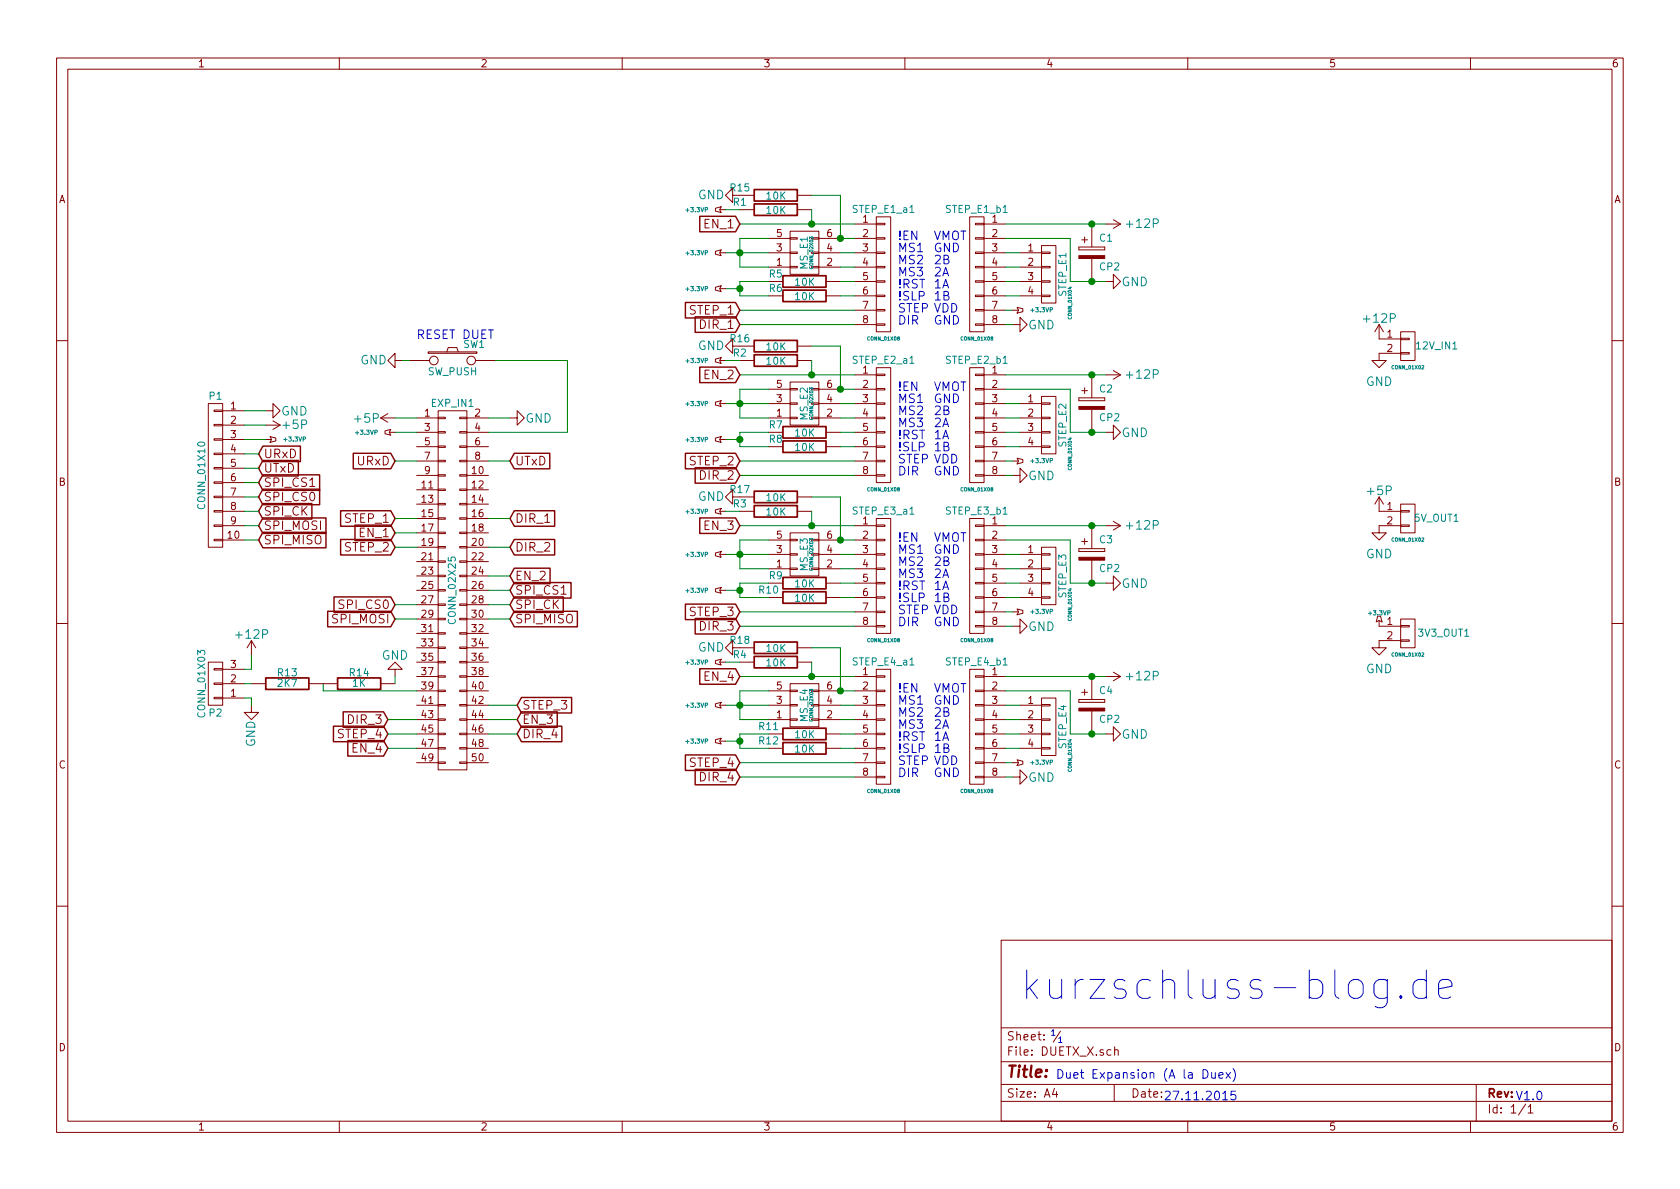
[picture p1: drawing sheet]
EESchema Schematic File Version 2
LIBS:DUETX_X-rescue
LIBS:power
LIBS:device
LIBS:transistors
LIBS:conn
LIBS:linear
LIBS:regul
LIBS:74xx
LIBS:cmos4000
LIBS:adc-dac
LIBS:memory
LIBS:xilinx
LIBS:special
LIBS:microcontrollers
LIBS:dsp
LIBS:microchip
LIBS:analog_switches
LIBS:motorola
LIBS:texas
LIBS:intel
LIBS:audio
LIBS:interface
LIBS:digital-audio
LIBS:philips
LIBS:display
LIBS:cypress
LIBS:siliconi
LIBS:opto
LIBS:atmel
LIBS:contrib
LIBS:valves
LIBS:DUETX_X-cache
EELAYER 25 0
EELAYER END
$Descr A4 11693 8268
encoding utf-8
Sheet 1 1
Title ""
Date ""
Rev ""
Comp ""
Comment1 ""
Comment2 ""
Comment3 ""
Comment4 ""
$EndDescr
$Comp
L CONN_02X25 EXP_IN1
U 1 1
P 3150 4100
F 0 "EXP_IN1" H 3150 5400 50  0000 C CNN
F 1 "CONN_02X25" V 3150 4100 50  0000 C CNN
F 2 "Pin_Headers:Pin_Header_Straight_2x25" H 3150 3350 60  0001 C CNN
F 3 "" H 3150 3350 60  0000 C CNN
	1    3150 4100
	1    0    0    -1  
$EndComp
$Comp
L CONN_01X08 STEP_E1_a1
U 1 1
P 6150 1900
F 0 "STEP_E1_a1" H 6150 2350 50  0000 C CNN
F 1 "CONN_01X08" H 6150 1450 24  0000 C CNN
F 2 "Pin_Headers:Pin_Header_Straight_1x08" H 6150 1900 60  0001 C CNN
F 3 "" H 6150 1900 60  0000 C CNN
	1    6150 1900
	1    0    0    -1  
$EndComp
$Comp
L CONN_01X08 STEP_E1_b1
U 1 1
P 6800 1900
F 0 "STEP_E1_b1" H 6800 2350 50  0000 C CNN
F 1 "CONN_01X08" H 6800 1450 24  0000 C CNN
F 2 "Pin_Headers:Pin_Header_Straight_1x08" H 6800 1900 60  0001 C CNN
F 3 "" H 6800 1900 60  0000 C CNN
	1    6800 1900
	-1   0    0    -1  
$EndComp
Text Notes 6500 2250 0    60   ~ 0
VMOT\nGND\n2B\n2A\n1A\n1B\nVDD\nGND
Text Notes 6250 2250 0    60   ~ 0
!EN\nMS1\nMS2\nMS3\n!RST\n!SLP\nSTEP\nDIR
$Comp
L CONN_02X03 MS_E1
U 1 1
P 5600 1750
F 0 "MS_E1" V 5600 1750 50  0000 C CNN
F 1 "CONN_02X03" V 5650 1750 24  0000 C CNN
F 2 "Pin_Headers:Pin_Header_Straight_2x03" H 5600 550 60  0001 C CNN
F 3 "" H 5600 550 60  0000 C CNN
	1    5600 1750
	1    0    0    1   
$EndComp
$Comp
L CONN_01X04 STEP_E1
U 1 1
P 7300 1900
F 0 "STEP_E1" V 7400 1900 50  0000 C CNN
F 1 "CONN_01X04" V 7450 1700 24  0000 C CNN
F 2 "Pin_Headers:Pin_Header_Straight_1x04" H 7300 1900 60  0001 C CNN
F 3 "" H 7300 1900 60  0000 C CNN
	1    7300 1900
	1    0    0    -1  
$EndComp
Wire Wire Line
	5950 2150 5150 2150
Wire Wire Line
	5950 2250 5150 2250
Wire Wire Line
	5850 1850 5950 1850
Wire Wire Line
	5850 1750 5950 1750
Wire Wire Line
	5850 1650 5950 1650
Wire Wire Line
	5950 1550 5150 1550
$Comp
L CONN_01X02 12V_IN1
U 1 1
P 9800 2400
F 0 "12V_IN1" H 10000 2400 50  0000 C CNN
F 1 "CONN_01X02" H 9800 2250 24  0000 C CNN
F 2 "sirona:mkds_1,5-2" H 9800 2400 60  0001 C CNN
F 3 "" H 9800 2400 60  0000 C CNN
	1    9800 2400
	1    0    0    -1  
$EndComp
$Comp
L CONN_01X02 5V_OUT1
U 1 1
P 9800 3600
F 0 "5V_OUT1" H 10000 3600 50  0000 C CNN
F 1 "CONN_01X02" H 9800 3450 24  0000 C CNN
F 2 "Pin_Headers:Pin_Header_Straight_1x02" H 9800 3600 60  0001 C CNN
F 3 "" H 9800 3600 60  0000 C CNN
	1    9800 3600
	1    0    0    -1  
$EndComp
$Comp
L +12P #PWR01
U 1 1
P 9600 2350
F 0 "#PWR01" H 9600 2200 60  0001 C CNN
F 1 "+12P" H 9600 2490 60  0000 C CNN
F 2 "" H 9600 2350 60  0000 C CNN
F 3 "" H 9600 2350 60  0000 C CNN
	1    9600 2350
	1    0    0    -1  
$EndComp
$Comp
L +5P #PWR02
U 1 1
P 9600 3550
F 0 "#PWR02" H 9600 3400 60  0001 C CNN
F 1 "+5P" H 9600 3690 60  0000 C CNN
F 2 "" H 9600 3550 60  0000 C CNN
F 3 "" H 9600 3550 60  0000 C CNN
	1    9600 3550
	1    0    0    -1  
$EndComp
$Comp
L GND #PWR03
U 1 1
P 9600 3650
F 0 "#PWR03" H 9600 3400 60  0001 C CNN
F 1 "GND" H 9600 3450 60  0000 C CNN
F 2 "" H 9600 3650 60  0000 C CNN
F 3 "" H 9600 3650 60  0000 C CNN
	1    9600 3650
	1    0    0    -1  
$EndComp
$Comp
L GND #PWR04
U 1 1
P 9600 2450
F 0 "#PWR04" H 9600 2200 60  0001 C CNN
F 1 "GND" H 9600 2250 60  0000 C CNN
F 2 "" H 9600 2450 60  0000 C CNN
F 3 "" H 9600 2450 60  0000 C CNN
	1    9600 2450
	1    0    0    -1  
$EndComp
$Comp
L GND #PWR05
U 1 1
P 7050 2250
F 0 "#PWR05" H 7050 2000 60  0001 C CNN
F 1 "GND" V 7050 2050 60  0000 C CNN
F 2 "" H 7050 2250 60  0000 C CNN
F 3 "" H 7050 2250 60  0000 C CNN
	1    7050 2250
	0    -1   -1   0   
$EndComp
$Comp
L GND #PWR06
U 1 1
P 7700 1950
F 0 "#PWR06" H 7700 1700 60  0001 C CNN
F 1 "GND" V 7700 1750 60  0000 C CNN
F 2 "" H 7700 1950 60  0000 C CNN
F 3 "" H 7700 1950 60  0000 C CNN
	1    7700 1950
	0    -1   -1   0   
$EndComp
$Comp
L +12P #PWR07
U 1 1
P 7700 1550
F 0 "#PWR07" H 7700 1400 60  0001 C CNN
F 1 "+12P" V 7700 1800 60  0000 C CNN
F 2 "" H 7700 1550 60  0000 C CNN
F 3 "" H 7700 1550 60  0000 C CNN
	1    7700 1550
	0    1    1    0   
$EndComp
$Comp
L R-RESCUE-DUETX_X R5
U 1 1
P 5600 1950
F 0 "R5" V 5550 1750 50  0000 C CNN
F 1 "10K" V 5607 1951 50  0000 C CNN
F 2 "Resistors_SMD:R_0603_HandSoldering" V 5530 1950 30  0001 C CNN
F 3 "" H 5600 1950 30  0000 C CNN
	1    5600 1950
	0    1    1    0   
$EndComp
$Comp
L R-RESCUE-DUETX_X R6
U 1 1
P 5600 2050
F 0 "R6" V 5550 1850 50  0000 C CNN
F 1 "10K" V 5607 2051 50  0000 C CNN
F 2 "Resistors_SMD:R_0603_HandSoldering" V 5530 2050 30  0001 C CNN
F 3 "" H 5600 2050 30  0000 C CNN
	1    5600 2050
	0    1    1    0   
$EndComp
Wire Wire Line
	5050 2000 5150 2000
Wire Wire Line
	5150 1950 5150 2050
Connection ~ 5150 2000
Wire Wire Line
	7000 1650 7450 1650
Wire Wire Line
	7000 1550 7700 1550
Wire Wire Line
	7000 1750 7100 1750
Wire Wire Line
	7000 1850 7100 1850
Wire Wire Line
	7000 1950 7100 1950
Wire Wire Line
	7000 2050 7100 2050
Wire Wire Line
	7000 2150 7050 2150
Wire Wire Line
	7000 2250 7050 2250
$Comp
L CP2 C1
U 1 1
P 7600 1750
F 0 "C1" H 7650 1850 50  0000 L CNN
F 1 "CP2" H 7650 1650 50  0000 L CNN
F 2 "Capacitors_SMD:c_elec_6.3x5.7" H 7638 1600 30  0001 C CNN
F 3 "" H 7600 1750 60  0000 C CNN
	1    7600 1750
	1    0    0    -1  
$EndComp
Wire Wire Line
	7450 1950 7700 1950
Connection ~ 7600 1550
Wire Wire Line
	7450 1650 7450 1950
Connection ~ 7600 1950
Text GLabel 5150 1550 0    60   Input ~ 0
EN_1
Text GLabel 5150 2150 0    60   Input ~ 0
STEP_1
Text GLabel 5150 2250 0    60   Input ~ 0
DIR_1
$Comp
L CONN_01X08 STEP_E2_a1
U 1 1
P 6150 2950
F 0 "STEP_E2_a1" H 6150 3400 50  0000 C CNN
F 1 "CONN_01X08" H 6150 2500 24  0000 C CNN
F 2 "Pin_Headers:Pin_Header_Straight_1x08" H 6150 2950 60  0001 C CNN
F 3 "" H 6150 2950 60  0000 C CNN
	1    6150 2950
	1    0    0    -1  
$EndComp
$Comp
L CONN_01X08 STEP_E2_b1
U 1 1
P 6800 2950
F 0 "STEP_E2_b1" H 6800 3400 50  0000 C CNN
F 1 "CONN_01X08" H 6800 2500 24  0000 C CNN
F 2 "Pin_Headers:Pin_Header_Straight_1x08" H 6800 2950 60  0001 C CNN
F 3 "" H 6800 2950 60  0000 C CNN
	1    6800 2950
	-1   0    0    -1  
$EndComp
Text Notes 6500 3300 0    60   ~ 0
VMOT\nGND\n2B\n2A\n1A\n1B\nVDD\nGND
Text Notes 6250 3300 0    60   ~ 0
!EN\nMS1\nMS2\nMS3\n!RST\n!SLP\nSTEP\nDIR
$Comp
L CONN_02X03 MS_E2
U 1 1
P 5600 2800
F 0 "MS_E2" V 5600 2800 50  0000 C CNN
F 1 "CONN_02X03" V 5650 2800 24  0000 C CNN
F 2 "Pin_Headers:Pin_Header_Straight_2x03" H 5600 1600 60  0001 C CNN
F 3 "" H 5600 1600 60  0000 C CNN
	1    5600 2800
	1    0    0    1   
$EndComp
$Comp
L CONN_01X04 STEP_E2
U 1 1
P 7300 2950
F 0 "STEP_E2" V 7400 2950 50  0000 C CNN
F 1 "CONN_01X04" V 7450 2750 24  0000 C CNN
F 2 "Pin_Headers:Pin_Header_Straight_1x04" H 7300 2950 60  0001 C CNN
F 3 "" H 7300 2950 60  0000 C CNN
	1    7300 2950
	1    0    0    -1  
$EndComp
Wire Wire Line
	5950 3200 5150 3200
Wire Wire Line
	5950 3300 5150 3300
Wire Wire Line
	5850 2900 5950 2900
Wire Wire Line
	5850 2800 5950 2800
Wire Wire Line
	5850 2700 5950 2700
Wire Wire Line
	5150 2900 5350 2900
Wire Wire Line
	5050 2800 5350 2800
Wire Wire Line
	5350 2700 5150 2700
Wire Wire Line
	5950 2600 5150 2600
$Comp
L GND #PWR08
U 1 1
P 7050 3300
F 0 "#PWR08" H 7050 3050 60  0001 C CNN
F 1 "GND" V 7050 3100 60  0000 C CNN
F 2 "" H 7050 3300 60  0000 C CNN
F 3 "" H 7050 3300 60  0000 C CNN
	1    7050 3300
	0    -1   -1   0   
$EndComp
$Comp
L GND #PWR09
U 1 1
P 7700 3000
F 0 "#PWR09" H 7700 2750 60  0001 C CNN
F 1 "GND" V 7700 2800 60  0000 C CNN
F 2 "" H 7700 3000 60  0000 C CNN
F 3 "" H 7700 3000 60  0000 C CNN
	1    7700 3000
	0    -1   -1   0   
$EndComp
$Comp
L +12P #PWR010
U 1 1
P 7700 2600
F 0 "#PWR010" H 7700 2450 60  0001 C CNN
F 1 "+12P" V 7700 2850 60  0000 C CNN
F 2 "" H 7700 2600 60  0000 C CNN
F 3 "" H 7700 2600 60  0000 C CNN
	1    7700 2600
	0    1    1    0   
$EndComp
$Comp
L R-RESCUE-DUETX_X R7
U 1 1
P 5600 3000
F 0 "R7" V 5550 2800 50  0000 C CNN
F 1 "10K" V 5607 3001 50  0000 C CNN
F 2 "Resistors_SMD:R_0603_HandSoldering" V 5530 3000 30  0001 C CNN
F 3 "" H 5600 3000 30  0000 C CNN
	1    5600 3000
	0    1    1    0   
$EndComp
$Comp
L R-RESCUE-DUETX_X R8
U 1 1
P 5600 3100
F 0 "R8" V 5550 2900 50  0000 C CNN
F 1 "10K" V 5607 3101 50  0000 C CNN
F 2 "Resistors_SMD:R_0603_HandSoldering" V 5530 3100 30  0001 C CNN
F 3 "" H 5600 3100 30  0000 C CNN
	1    5600 3100
	0    1    1    0   
$EndComp
Wire Wire Line
	5150 2700 5150 2900
Connection ~ 5150 2800
Wire Wire Line
	5050 3050 5150 3050
Wire Wire Line
	5150 3000 5150 3100
Connection ~ 5150 3050
Wire Wire Line
	7000 2700 7450 2700
Wire Wire Line
	7000 2600 7700 2600
Wire Wire Line
	7000 2800 7100 2800
Wire Wire Line
	7000 2900 7100 2900
Wire Wire Line
	7000 3000 7100 3000
Wire Wire Line
	7000 3100 7100 3100
Wire Wire Line
	7000 3200 7050 3200
Wire Wire Line
	7000 3300 7050 3300
$Comp
L CP2 C2
U 1 1
P 7600 2800
F 0 "C2" H 7650 2900 50  0000 L CNN
F 1 "CP2" H 7650 2700 50  0000 L CNN
F 2 "Capacitors_SMD:c_elec_6.3x5.7" H 7638 2650 30  0001 C CNN
F 3 "" H 7600 2800 60  0000 C CNN
	1    7600 2800
	1    0    0    -1  
$EndComp
Wire Wire Line
	7450 3000 7700 3000
Connection ~ 7600 2600
Wire Wire Line
	7450 2700 7450 3000
Connection ~ 7600 3000
Text GLabel 5150 2600 0    60   Input ~ 0
EN_2
Text GLabel 5150 3200 0    60   Input ~ 0
STEP_2
Text GLabel 5150 3300 0    60   Input ~ 0
DIR_2
$Comp
L CONN_01X08 STEP_E3_a1
U 1 1
P 6150 4000
F 0 "STEP_E3_a1" H 6150 4450 50  0000 C CNN
F 1 "CONN_01X08" H 6150 3550 24  0000 C CNN
F 2 "Pin_Headers:Pin_Header_Straight_1x08" H 6150 4000 60  0001 C CNN
F 3 "" H 6150 4000 60  0000 C CNN
	1    6150 4000
	1    0    0    -1  
$EndComp
$Comp
L CONN_01X08 STEP_E3_b1
U 1 1
P 6800 4000
F 0 "STEP_E3_b1" H 6800 4450 50  0000 C CNN
F 1 "CONN_01X08" H 6800 3550 24  0000 C CNN
F 2 "Pin_Headers:Pin_Header_Straight_1x08" H 6800 4000 60  0001 C CNN
F 3 "" H 6800 4000 60  0000 C CNN
	1    6800 4000
	-1   0    0    -1  
$EndComp
Text Notes 6500 4350 0    60   ~ 0
VMOT\nGND\n2B\n2A\n1A\n1B\nVDD\nGND
Text Notes 6250 4350 0    60   ~ 0
!EN\nMS1\nMS2\nMS3\n!RST\n!SLP\nSTEP\nDIR
$Comp
L CONN_02X03 MS_E3
U 1 1
P 5600 3850
F 0 "MS_E3" V 5600 3850 50  0000 C CNN
F 1 "CONN_02X03" V 5650 3850 24  0000 C CNN
F 2 "Pin_Headers:Pin_Header_Straight_2x03" H 5600 2650 60  0001 C CNN
F 3 "" H 5600 2650 60  0000 C CNN
	1    5600 3850
	1    0    0    1   
$EndComp
$Comp
L CONN_01X04 STEP_E3
U 1 1
P 7300 4000
F 0 "STEP_E3" V 7400 4000 50  0000 C CNN
F 1 "CONN_01X04" V 7450 3800 24  0000 C CNN
F 2 "Pin_Headers:Pin_Header_Straight_1x04" H 7300 4000 60  0001 C CNN
F 3 "" H 7300 4000 60  0000 C CNN
	1    7300 4000
	1    0    0    -1  
$EndComp
Wire Wire Line
	5950 4250 5150 4250
Wire Wire Line
	5950 4350 5150 4350
Wire Wire Line
	5850 3950 5950 3950
Wire Wire Line
	5850 3850 5950 3850
Wire Wire Line
	5850 3750 5950 3750
Wire Wire Line
	5150 3950 5350 3950
Wire Wire Line
	5050 3850 5350 3850
Wire Wire Line
	5350 3750 5150 3750
Wire Wire Line
	5950 3650 5150 3650
$Comp
L GND #PWR011
U 1 1
P 7050 4350
F 0 "#PWR011" H 7050 4100 60  0001 C CNN
F 1 "GND" V 7050 4150 60  0000 C CNN
F 2 "" H 7050 4350 60  0000 C CNN
F 3 "" H 7050 4350 60  0000 C CNN
	1    7050 4350
	0    -1   -1   0   
$EndComp
$Comp
L GND #PWR012
U 1 1
P 7700 4050
F 0 "#PWR012" H 7700 3800 60  0001 C CNN
F 1 "GND" V 7700 3850 60  0000 C CNN
F 2 "" H 7700 4050 60  0000 C CNN
F 3 "" H 7700 4050 60  0000 C CNN
	1    7700 4050
	0    -1   -1   0   
$EndComp
$Comp
L +12P #PWR013
U 1 1
P 7700 3650
F 0 "#PWR013" H 7700 3500 60  0001 C CNN
F 1 "+12P" V 7700 3900 60  0000 C CNN
F 2 "" H 7700 3650 60  0000 C CNN
F 3 "" H 7700 3650 60  0000 C CNN
	1    7700 3650
	0    1    1    0   
$EndComp
$Comp
L R-RESCUE-DUETX_X R9
U 1 1
P 5600 4050
F 0 "R9" V 5550 3850 50  0000 C CNN
F 1 "10K" V 5607 4051 50  0000 C CNN
F 2 "Resistors_SMD:R_0603_HandSoldering" V 5530 4050 30  0001 C CNN
F 3 "" H 5600 4050 30  0000 C CNN
	1    5600 4050
	0    1    1    0   
$EndComp
$Comp
L R-RESCUE-DUETX_X R10
U 1 1
P 5600 4150
F 0 "R10" V 5550 3900 50  0000 C CNN
F 1 "10K" V 5607 4151 50  0000 C CNN
F 2 "Resistors_SMD:R_0603_HandSoldering" V 5530 4150 30  0001 C CNN
F 3 "" H 5600 4150 30  0000 C CNN
	1    5600 4150
	0    1    1    0   
$EndComp
Wire Wire Line
	5150 3750 5150 3950
Connection ~ 5150 3850
Wire Wire Line
	5050 4100 5150 4100
Wire Wire Line
	5150 4050 5150 4150
Connection ~ 5150 4100
Wire Wire Line
	7000 3750 7450 3750
Wire Wire Line
	7000 3650 7700 3650
Wire Wire Line
	7000 3850 7100 3850
Wire Wire Line
	7000 3950 7100 3950
Wire Wire Line
	7000 4050 7100 4050
Wire Wire Line
	7000 4150 7100 4150
Wire Wire Line
	7000 4250 7050 4250
Wire Wire Line
	7000 4350 7050 4350
$Comp
L CP2 C3
U 1 1
P 7600 3850
F 0 "C3" H 7650 3950 50  0000 L CNN
F 1 "CP2" H 7650 3750 50  0000 L CNN
F 2 "Capacitors_SMD:c_elec_6.3x5.7" H 7638 3700 30  0001 C CNN
F 3 "" H 7600 3850 60  0000 C CNN
	1    7600 3850
	1    0    0    -1  
$EndComp
Wire Wire Line
	7450 4050 7700 4050
Connection ~ 7600 3650
Wire Wire Line
	7450 3750 7450 4050
Connection ~ 7600 4050
Text GLabel 5150 3650 0    60   Input ~ 0
EN_3
Text GLabel 5150 4250 0    60   Input ~ 0
STEP_3
Text GLabel 5150 4350 0    60   Input ~ 0
DIR_3
$Comp
L CONN_01X08 STEP_E4_a1
U 1 1
P 6150 5050
F 0 "STEP_E4_a1" H 6150 5500 50  0000 C CNN
F 1 "CONN_01X08" H 6150 4600 24  0000 C CNN
F 2 "Pin_Headers:Pin_Header_Straight_1x08" H 6150 5050 60  0001 C CNN
F 3 "" H 6150 5050 60  0000 C CNN
	1    6150 5050
	1    0    0    -1  
$EndComp
$Comp
L CONN_01X08 STEP_E4_b1
U 1 1
P 6800 5050
F 0 "STEP_E4_b1" H 6800 5500 50  0000 C CNN
F 1 "CONN_01X08" H 6800 4600 24  0000 C CNN
F 2 "Pin_Headers:Pin_Header_Straight_1x08" H 6800 5050 60  0001 C CNN
F 3 "" H 6800 5050 60  0000 C CNN
	1    6800 5050
	-1   0    0    -1  
$EndComp
Text Notes 6500 5400 0    60   ~ 0
VMOT\nGND\n2B\n2A\n1A\n1B\nVDD\nGND
Text Notes 6250 5400 0    60   ~ 0
!EN\nMS1\nMS2\nMS3\n!RST\n!SLP\nSTEP\nDIR
$Comp
L CONN_02X03 MS_E4
U 1 1
P 5600 4900
F 0 "MS_E4" V 5600 4900 50  0000 C CNN
F 1 "CONN_02X03" V 5650 4900 24  0000 C CNN
F 2 "Pin_Headers:Pin_Header_Straight_2x03" H 5600 3700 60  0001 C CNN
F 3 "" H 5600 3700 60  0000 C CNN
	1    5600 4900
	1    0    0    1   
$EndComp
$Comp
L CONN_01X04 STEP_E4
U 1 1
P 7300 5050
F 0 "STEP_E4" V 7400 5050 50  0000 C CNN
F 1 "CONN_01X04" V 7450 4850 24  0000 C CNN
F 2 "Pin_Headers:Pin_Header_Straight_1x04" H 7300 5050 60  0001 C CNN
F 3 "" H 7300 5050 60  0000 C CNN
	1    7300 5050
	1    0    0    -1  
$EndComp
Wire Wire Line
	5950 5300 5150 5300
Wire Wire Line
	5950 5400 5150 5400
Wire Wire Line
	5850 5000 5950 5000
Wire Wire Line
	5850 4900 5950 4900
Wire Wire Line
	5850 4800 5950 4800
Wire Wire Line
	5150 5000 5350 5000
Wire Wire Line
	5050 4900 5350 4900
Wire Wire Line
	5350 4800 5150 4800
Wire Wire Line
	5950 4700 5150 4700
$Comp
L GND #PWR014
U 1 1
P 7050 5400
F 0 "#PWR014" H 7050 5150 60  0001 C CNN
F 1 "GND" V 7050 5200 60  0000 C CNN
F 2 "" H 7050 5400 60  0000 C CNN
F 3 "" H 7050 5400 60  0000 C CNN
	1    7050 5400
	0    -1   -1   0   
$EndComp
$Comp
L GND #PWR015
U 1 1
P 7700 5100
F 0 "#PWR015" H 7700 4850 60  0001 C CNN
F 1 "GND" V 7700 4900 60  0000 C CNN
F 2 "" H 7700 5100 60  0000 C CNN
F 3 "" H 7700 5100 60  0000 C CNN
	1    7700 5100
	0    -1   -1   0   
$EndComp
$Comp
L +12P #PWR016
U 1 1
P 7700 4700
F 0 "#PWR016" H 7700 4550 60  0001 C CNN
F 1 "+12P" V 7700 4950 60  0000 C CNN
F 2 "" H 7700 4700 60  0000 C CNN
F 3 "" H 7700 4700 60  0000 C CNN
	1    7700 4700
	0    1    1    0   
$EndComp
$Comp
L R-RESCUE-DUETX_X R11
U 1 1
P 5600 5100
F 0 "R11" V 5550 4850 50  0000 C CNN
F 1 "10K" V 5607 5101 50  0000 C CNN
F 2 "Resistors_SMD:R_0603_HandSoldering" V 5530 5100 30  0001 C CNN
F 3 "" H 5600 5100 30  0000 C CNN
	1    5600 5100
	0    1    1    0   
$EndComp
$Comp
L R-RESCUE-DUETX_X R12
U 1 1
P 5600 5200
F 0 "R12" V 5550 4950 50  0000 C CNN
F 1 "10K" V 5607 5201 50  0000 C CNN
F 2 "Resistors_SMD:R_0603_HandSoldering" V 5530 5200 30  0001 C CNN
F 3 "" H 5600 5200 30  0000 C CNN
	1    5600 5200
	0    1    1    0   
$EndComp
Wire Wire Line
	5150 4800 5150 5000
Connection ~ 5150 4900
Wire Wire Line
	5050 5150 5150 5150
Wire Wire Line
	5150 5100 5150 5200
Connection ~ 5150 5150
Wire Wire Line
	7000 4800 7450 4800
Wire Wire Line
	7000 4700 7700 4700
Wire Wire Line
	7000 4900 7100 4900
Wire Wire Line
	7000 5000 7100 5000
Wire Wire Line
	7000 5100 7100 5100
Wire Wire Line
	7000 5200 7100 5200
Wire Wire Line
	7000 5300 7050 5300
Wire Wire Line
	7000 5400 7050 5400
$Comp
L CP2 C4
U 1 1
P 7600 4900
F 0 "C4" H 7650 5000 50  0000 L CNN
F 1 "CP2" H 7650 4800 50  0000 L CNN
F 2 "Capacitors_SMD:c_elec_6.3x5.7" H 7638 4750 30  0001 C CNN
F 3 "" H 7600 4900 60  0000 C CNN
	1    7600 4900
	1    0    0    -1  
$EndComp
Wire Wire Line
	7450 5100 7700 5100
Connection ~ 7600 4700
Wire Wire Line
	7450 4800 7450 5100
Connection ~ 7600 5100
Text GLabel 5150 4700 0    60   Input ~ 0
EN_4
Text GLabel 5150 5300 0    60   Input ~ 0
STEP_4
Text GLabel 5150 5400 0    60   Input ~ 0
DIR_4
Text GLabel 2700 5100 0    60   Input ~ 0
STEP_4
Text GLabel 3600 5100 2    60   Input ~ 0
DIR_4
Text GLabel 2700 5200 0    60   Input ~ 0
EN_4
Text GLabel 2700 5000 0    60   Input ~ 0
DIR_3
Text GLabel 3600 4900 2    60   Input ~ 0
STEP_3
Text GLabel 3600 5000 2    60   Input ~ 0
EN_3
Text GLabel 3550 3800 2    60   Input ~ 0
DIR_2
Text GLabel 2750 3800 0    60   Input ~ 0
STEP_2
Text GLabel 3550 4000 2    60   Input ~ 0
EN_2
Text GLabel 3550 3600 2    60   Input ~ 0
DIR_1
Text GLabel 2750 3700 0    60   Input ~ 0
EN_1
Text GLabel 2750 3600 0    60   Input ~ 0
STEP_1
$Comp
L GND #PWR017
U 1 1
P 3550 2900
F 0 "#PWR017" H 3550 2650 60  0001 C CNN
F 1 "GND" V 3550 2700 60  0000 C CNN
F 2 "" H 3550 2900 60  0000 C CNN
F 3 "" H 3550 2900 60  0000 C CNN
	1    3550 2900
	0    -1   -1   0   
$EndComp
$Comp
L +5P #PWR018
U 1 1
P 2750 2900
F 0 "#PWR018" H 2750 2750 60  0001 C CNN
F 1 "+5P" V 2750 3100 60  0000 C CNN
F 2 "" H 2750 2900 60  0000 C CNN
F 3 "" H 2750 2900 60  0000 C CNN
	1    2750 2900
	0    -1   -1   0   
$EndComp
Wire Wire Line
	2750 2900 2900 2900
Wire Wire Line
	3400 2900 3550 2900
Wire Wire Line
	3400 3600 3550 3600
Wire Wire Line
	3400 3800 3550 3800
Wire Wire Line
	3400 4000 3550 4000
Wire Wire Line
	2750 3600 2900 3600
Wire Wire Line
	2750 3700 2900 3700
Wire Wire Line
	2750 3800 2900 3800
Wire Wire Line
	3400 4900 3600 4900
Wire Wire Line
	3400 5000 3600 5000
Wire Wire Line
	3400 5100 3600 5100
Wire Wire Line
	2700 5000 2900 5000
Wire Wire Line
	2700 5100 2900 5100
Wire Wire Line
	2700 5200 2900 5200
$Comp
L +3.3VP #PWR019
U 1 1
P 2750 3000
F 0 "#PWR019" H 2800 3030 20  0001 C CNN
F 1 "+3.3VP" V 2750 3200 30  0000 C CNN
F 2 "" H 2750 3000 60  0000 C CNN
F 3 "" H 2750 3000 60  0000 C CNN
	1    2750 3000
	0    -1   -1   0   
$EndComp
Wire Wire Line
	2750 3000 2900 3000
$Comp
L +3.3VP #PWR020
U 1 1
P 9600 4350
F 0 "#PWR020" H 9650 4380 20  0001 C CNN
F 1 "+3.3VP" H 9600 4440 30  0000 C CNN
F 2 "" H 9600 4350 60  0000 C CNN
F 3 "" H 9600 4350 60  0000 C CNN
	1    9600 4350
	1    0    0    -1  
$EndComp
$Comp
L CONN_01X02 3V3_OUT1
U 1 1
P 9800 4400
F 0 "3V3_OUT1" H 10050 4400 50  0000 C CNN
F 1 "CONN_01X02" H 9800 4250 24  0000 C CNN
F 2 "Pin_Headers:Pin_Header_Straight_1x02" H 9800 4400 60  0001 C CNN
F 3 "" H 9800 4400 60  0000 C CNN
	1    9800 4400
	1    0    0    -1  
$EndComp
$Comp
L GND #PWR021
U 1 1
P 9600 4450
F 0 "#PWR021" H 9600 4200 60  0001 C CNN
F 1 "GND" H 9600 4250 60  0000 C CNN
F 2 "" H 9600 4450 60  0000 C CNN
F 3 "" H 9600 4450 60  0000 C CNN
	1    9600 4450
	1    0    0    -1  
$EndComp
$Comp
L +3.3VP #PWR022
U 1 1
P 7050 3200
F 0 "#PWR022" H 7100 3230 20  0001 C CNN
F 1 "+3.3VP" V 7050 3400 30  0000 C CNN
F 2 "" H 7050 3200 60  0000 C CNN
F 3 "" H 7050 3200 60  0000 C CNN
	1    7050 3200
	0    1    1    0   
$EndComp
$Comp
L +3.3VP #PWR023
U 1 1
P 7050 2150
F 0 "#PWR023" H 7100 2180 20  0001 C CNN
F 1 "+3.3VP" V 7050 2350 30  0000 C CNN
F 2 "" H 7050 2150 60  0000 C CNN
F 3 "" H 7050 2150 60  0000 C CNN
	1    7050 2150
	0    1    1    0   
$EndComp
$Comp
L +3.3VP #PWR024
U 1 1
P 7050 4250
F 0 "#PWR024" H 7100 4280 20  0001 C CNN
F 1 "+3.3VP" V 7050 4450 30  0000 C CNN
F 2 "" H 7050 4250 60  0000 C CNN
F 3 "" H 7050 4250 60  0000 C CNN
	1    7050 4250
	0    1    1    0   
$EndComp
$Comp
L +3.3VP #PWR025
U 1 1
P 7050 5300
F 0 "#PWR025" H 7100 5330 20  0001 C CNN
F 1 "+3.3VP" V 7050 5500 30  0000 C CNN
F 2 "" H 7050 5300 60  0000 C CNN
F 3 "" H 7050 5300 60  0000 C CNN
	1    7050 5300
	0    1    1    0   
$EndComp
$Comp
L +3.3VP #PWR026
U 1 1
P 5050 5150
F 0 "#PWR026" H 5100 5180 20  0001 C CNN
F 1 "+3.3VP" V 5050 5350 30  0000 C CNN
F 2 "" H 5050 5150 60  0000 C CNN
F 3 "" H 5050 5150 60  0000 C CNN
	1    5050 5150
	0    -1   -1   0   
$EndComp
$Comp
L +3.3VP #PWR027
U 1 1
P 5050 4100
F 0 "#PWR027" H 5100 4130 20  0001 C CNN
F 1 "+3.3VP" V 5050 4300 30  0000 C CNN
F 2 "" H 5050 4100 60  0000 C CNN
F 3 "" H 5050 4100 60  0000 C CNN
	1    5050 4100
	0    -1   -1   0   
$EndComp
$Comp
L +3.3VP #PWR028
U 1 1
P 5050 3050
F 0 "#PWR028" H 5100 3080 20  0001 C CNN
F 1 "+3.3VP" V 5050 3250 30  0000 C CNN
F 2 "" H 5050 3050 60  0000 C CNN
F 3 "" H 5050 3050 60  0000 C CNN
	1    5050 3050
	0    -1   -1   0   
$EndComp
$Comp
L +3.3VP #PWR029
U 1 1
P 5050 2000
F 0 "#PWR029" H 5100 2030 20  0001 C CNN
F 1 "+3.3VP" V 5050 2200 30  0000 C CNN
F 2 "" H 5050 2000 60  0000 C CNN
F 3 "" H 5050 2000 60  0000 C CNN
	1    5050 2000
	0    -1   -1   0   
$EndComp
$Comp
L R-RESCUE-DUETX_X R4
U 1 1
P 5400 4600
F 0 "R4" V 5350 4350 50  0000 C CNN
F 1 "10K" V 5407 4601 50  0000 C CNN
F 2 "Resistors_SMD:R_0603_HandSoldering" V 5330 4600 30  0001 C CNN
F 3 "" H 5400 4600 30  0000 C CNN
	1    5400 4600
	0    1    1    0   
$EndComp
Wire Wire Line
	5650 4600 5650 4700
Connection ~ 5650 4700
$Comp
L +3.3VP #PWR030
U 1 1
P 5050 4600
F 0 "#PWR030" H 5100 4630 20  0001 C CNN
F 1 "+3.3VP" V 5050 4800 30  0000 C CNN
F 2 "" H 5050 4600 60  0000 C CNN
F 3 "" H 5050 4600 60  0000 C CNN
	1    5050 4600
	0    -1   -1   0   
$EndComp
$Comp
L R-RESCUE-DUETX_X R3
U 1 1
P 5400 3550
F 0 "R3" V 5350 3300 50  0000 C CNN
F 1 "10K" V 5407 3551 50  0000 C CNN
F 2 "Resistors_SMD:R_0603_HandSoldering" V 5330 3550 30  0001 C CNN
F 3 "" H 5400 3550 30  0000 C CNN
	1    5400 3550
	0    1    1    0   
$EndComp
Wire Wire Line
	5650 3550 5650 3650
$Comp
L +3.3VP #PWR031
U 1 1
P 5050 3550
F 0 "#PWR031" H 5100 3580 20  0001 C CNN
F 1 "+3.3VP" V 5050 3750 30  0000 C CNN
F 2 "" H 5050 3550 60  0000 C CNN
F 3 "" H 5050 3550 60  0000 C CNN
	1    5050 3550
	0    -1   -1   0   
$EndComp
$Comp
L R-RESCUE-DUETX_X R2
U 1 1
P 5400 2500
F 0 "R2" V 5350 2250 50  0000 C CNN
F 1 "10K" V 5407 2501 50  0000 C CNN
F 2 "Resistors_SMD:R_0603_HandSoldering" V 5330 2500 30  0001 C CNN
F 3 "" H 5400 2500 30  0000 C CNN
	1    5400 2500
	0    1    1    0   
$EndComp
Wire Wire Line
	5650 2500 5650 2600
$Comp
L +3.3VP #PWR032
U 1 1
P 5050 2500
F 0 "#PWR032" H 5100 2530 20  0001 C CNN
F 1 "+3.3VP" V 5050 2700 30  0000 C CNN
F 2 "" H 5050 2500 60  0000 C CNN
F 3 "" H 5050 2500 60  0000 C CNN
	1    5050 2500
	0    -1   -1   0   
$EndComp
$Comp
L R-RESCUE-DUETX_X R1
U 1 1
P 5400 1450
F 0 "R1" V 5350 1200 50  0000 C CNN
F 1 "10K" V 5407 1451 50  0000 C CNN
F 2 "Resistors_SMD:R_0603_HandSoldering" V 5330 1450 30  0001 C CNN
F 3 "" H 5400 1450 30  0000 C CNN
	1    5400 1450
	0    1    1    0   
$EndComp
$Comp
L +3.3VP #PWR033
U 1 1
P 5050 1450
F 0 "#PWR033" H 5100 1480 20  0001 C CNN
F 1 "+3.3VP" V 5050 1650 30  0000 C CNN
F 2 "" H 5050 1450 60  0000 C CNN
F 3 "" H 5050 1450 60  0000 C CNN
	1    5050 1450
	0    -1   -1   0   
$EndComp
Connection ~ 5650 1550
Connection ~ 5650 2600
Connection ~ 5650 3650
Text GLabel 3550 4100 2    60   Input ~ 0
SPI_CS1
Text GLabel 3550 4200 2    60   Input ~ 0
SPI_CK
Text GLabel 3550 4300 2    60   Input ~ 0
SPI_MISO
Text GLabel 2750 4300 0    60   Input ~ 0
SPI_MOSI
Text GLabel 2750 4200 0    60   Input ~ 0
SPI_CS0
Wire Wire Line
	2750 4200 2900 4200
Wire Wire Line
	2750 4300 2900 4300
Wire Wire Line
	3400 4100 3550 4100
Wire Wire Line
	3400 4200 3550 4200
Wire Wire Line
	3400 4300 3550 4300
$Comp
L SW_PUSH SW1
U 1 1
P 3150 2500
F 0 "SW1" H 3300 2610 50  0000 C CNN
F 1 "SW_PUSH" H 3150 2420 50  0000 C CNN
F 2 "sirona:TACT_switch" H 3150 2500 60  0001 C CNN
F 3 "" H 3150 2500 60  0000 C CNN
	1    3150 2500
	1    0    0    -1  
$EndComp
Wire Wire Line
	3400 3000 3950 3000
Wire Wire Line
	3950 3000 3950 2500
Wire Wire Line
	3950 2500 3450 2500
$Comp
L GND #PWR034
U 1 1
P 2800 2500
F 0 "#PWR034" H 2800 2250 60  0001 C CNN
F 1 "GND" V 2800 2300 60  0000 C CNN
F 2 "" H 2800 2500 60  0000 C CNN
F 3 "" H 2800 2500 60  0000 C CNN
	1    2800 2500
	0    1    1    0   
$EndComp
Wire Wire Line
	2850 2500 2800 2500
Text GLabel 2750 3200 0    60   Input ~ 0
URxD
Text GLabel 3550 3200 2    60   Input ~ 0
UTxD
Wire Wire Line
	3550 3200 3400 3200
Wire Wire Line
	2900 3200 2750 3200
$Comp
L CONN_01X10 P1
U 1 1
P 1500 3300
F 0 "P1" H 1500 3850 50  0000 C CNN
F 1 "CONN_01X10" V 1600 3300 50  0000 C CNN
F 2 "Pin_Headers:Pin_Header_Straight_1x10" H 1500 3300 60  0001 C CNN
F 3 "" H 1500 3300 60  0000 C CNN
	1    1500 3300
	-1   0    0    -1  
$EndComp
Text GLabel 1800 3150 2    60   Input ~ 0
URxD
Text GLabel 1800 3250 2    60   Input ~ 0
UTxD
Text GLabel 1800 3450 2    60   Input ~ 0
SPI_CS0
Text GLabel 1800 3350 2    60   Input ~ 0
SPI_CS1
Text GLabel 1800 3550 2    60   Input ~ 0
SPI_CK
Text GLabel 1800 3650 2    60   Input ~ 0
SPI_MOSI
Text GLabel 1800 3750 2    60   Input ~ 0
SPI_MISO
$Comp
L +3.3VP #PWR035
U 1 1
P 1850 3050
F 0 "#PWR035" H 1900 3080 20  0001 C CNN
F 1 "+3.3VP" V 1850 3250 30  0000 C CNN
F 2 "" H 1850 3050 60  0000 C CNN
F 3 "" H 1850 3050 60  0000 C CNN
	1    1850 3050
	0    1    1    0   
$EndComp
$Comp
L +5P #PWR036
U 1 1
P 1850 2950
F 0 "#PWR036" H 1850 2800 60  0001 C CNN
F 1 "+5P" V 1850 3150 60  0000 C CNN
F 2 "" H 1850 2950 60  0000 C CNN
F 3 "" H 1850 2950 60  0000 C CNN
	1    1850 2950
	0    1    1    0   
$EndComp
$Comp
L GND #PWR037
U 1 1
P 1850 2850
F 0 "#PWR037" H 1850 2600 60  0001 C CNN
F 1 "GND" V 1850 2650 60  0000 C CNN
F 2 "" H 1850 2850 60  0000 C CNN
F 3 "" H 1850 2850 60  0000 C CNN
	1    1850 2850
	0    -1   -1   0   
$EndComp
Wire Wire Line
	1700 2850 1850 2850
Wire Wire Line
	1850 2950 1700 2950
Wire Wire Line
	1700 3050 1850 3050
Wire Wire Line
	1800 3150 1700 3150
Wire Wire Line
	1700 3250 1800 3250
Wire Wire Line
	1800 3350 1700 3350
Wire Wire Line
	1700 3450 1800 3450
Wire Wire Line
	1800 3550 1700 3550
Wire Wire Line
	1700 3650 1800 3650
Wire Wire Line
	1800 3750 1700 3750
$Comp
L CONN_01X03 P2
U 1 1
P 1500 4750
F 0 "P2" H 1500 4950 50  0000 C CNN
F 1 "CONN_01X03" V 1600 4750 50  0000 C CNN
F 2 "Pin_Headers:Pin_Header_Straight_1x03" H 1500 4750 60  0001 C CNN
F 3 "" H 1500 4750 60  0000 C CNN
	1    1500 4750
	-1   0    0    1   
$EndComp
$Comp
L GND #PWR038
U 1 1
P 1750 4900
F 0 "#PWR038" H 1750 4650 60  0001 C CNN
F 1 "GND" V 1750 4700 60  0000 C CNN
F 2 "" H 1750 4900 60  0000 C CNN
F 3 "" H 1750 4900 60  0000 C CNN
	1    1750 4900
	1    0    0    -1  
$EndComp
$Comp
L R-RESCUE-DUETX_X R13
U 1 1
P 2000 4750
F 0 "R13" V 2080 4750 50  0000 C CNN
F 1 "2K7" V 2007 4751 50  0000 C CNN
F 2 "Resistors_SMD:R_0603_HandSoldering" V 1930 4750 30  0001 C CNN
F 3 "" H 2000 4750 30  0000 C CNN
	1    2000 4750
	0    -1   -1   0   
$EndComp
$Comp
L R-RESCUE-DUETX_X R14
U 1 1
P 2500 4750
F 0 "R14" V 2580 4750 50  0000 C CNN
F 1 "1K" V 2507 4751 50  0000 C CNN
F 2 "Resistors_SMD:R_0603_HandSoldering" V 2430 4750 30  0001 C CNN
F 3 "" H 2500 4750 30  0000 C CNN
	1    2500 4750
	0    -1   -1   0   
$EndComp
Wire Wire Line
	1750 4750 1700 4750
Wire Wire Line
	1700 4850 1750 4850
Wire Wire Line
	1750 4850 1750 4900
Wire Wire Line
	2250 4750 2250 4800
Wire Wire Line
	2250 4800 2900 4800
$Comp
L GND #PWR039
U 1 1
P 2750 4700
F 0 "#PWR039" H 2750 4450 60  0001 C CNN
F 1 "GND" H 2750 4550 60  0000 C CNN
F 2 "" H 2750 4700 60  0000 C CNN
F 3 "" H 2750 4700 60  0000 C CNN
	1    2750 4700
	-1   0    0    1   
$EndComp
Wire Wire Line
	2750 4700 2750 4750
$Comp
L +12P #PWR040
U 1 1
P 1750 4550
F 0 "#PWR040" H 1750 4400 60  0001 C CNN
F 1 "+12P" H 1750 4690 60  0000 C CNN
F 2 "" H 1750 4550 60  0000 C CNN
F 3 "" H 1750 4550 60  0000 C CNN
	1    1750 4550
	1    0    0    -1  
$EndComp
Wire Wire Line
	1700 4650 1750 4650
Wire Wire Line
	1750 4650 1750 4550
Text Notes 2900 2350 0    60   ~ 0
RESET DUET
Text Notes 8100 7650 0    60   ~ 0
27.11.2015
Text Notes 7350 7500 0    60   ~ 0
Duet Expansion (A la Duex)
Text Notes 7350 7200 2    39   ~ 0
1
Text Notes 7400 7250 2    39   ~ 0
1
Text Notes 10550 7650 0    60   ~ 0
V1.0
Text Notes 7100 6950 0    197  ~ 0
kurzschluss-blog.de
Wire Wire Line
	5150 1850 5350 1850
Wire Wire Line
	5350 1650 5150 1650
Connection ~ 5150 1750
Wire Wire Line
	5150 1650 5150 1850
Wire Wire Line
	5050 1750 5350 1750
$Comp
L +3.3VP #PWR041
U 1 1
P 5050 1750
F 0 "#PWR041" H 5100 1780 20  0001 C CNN
F 1 "+3.3VP" V 5050 1950 30  0000 C CNN
F 2 "" H 5050 1750 60  0000 C CNN
F 3 "" H 5050 1750 60  0000 C CNN
	1    5050 1750
	0    -1   -1   0   
$EndComp
$Comp
L +3.3VP #PWR042
U 1 1
P 5050 3850
F 0 "#PWR042" H 5100 3880 20  0001 C CNN
F 1 "+3.3VP" V 5050 4050 30  0000 C CNN
F 2 "" H 5050 3850 60  0000 C CNN
F 3 "" H 5050 3850 60  0000 C CNN
	1    5050 3850
	0    -1   -1   0   
$EndComp
$Comp
L +3.3VP #PWR043
U 1 1
P 5050 4900
F 0 "#PWR043" H 5100 4930 20  0001 C CNN
F 1 "+3.3VP" V 5050 5100 30  0000 C CNN
F 2 "" H 5050 4900 60  0000 C CNN
F 3 "" H 5050 4900 60  0000 C CNN
	1    5050 4900
	0    -1   -1   0   
$EndComp
$Comp
L R-RESCUE-DUETX_X R18
U 1 1
P 5400 4500
F 0 "R18" V 5350 4250 50  0000 C CNN
F 1 "10K" V 5407 4501 50  0000 C CNN
F 2 "Resistors_SMD:R_0603_HandSoldering" V 5330 4500 30  0001 C CNN
F 3 "" H 5400 4500 30  0000 C CNN
	1    5400 4500
	0    1    1    0   
$EndComp
$Comp
L GND #PWR044
U 1 1
P 5150 4500
F 0 "#PWR044" H 5150 4250 60  0001 C CNN
F 1 "GND" V 5150 4300 60  0000 C CNN
F 2 "" H 5150 4500 60  0000 C CNN
F 3 "" H 5150 4500 60  0000 C CNN
	1    5150 4500
	0    1    1    0   
$EndComp
Connection ~ 5850 4800
Wire Wire Line
	5650 4500 5850 4500
Wire Wire Line
	5850 4500 5850 4800
$Comp
L R-RESCUE-DUETX_X R17
U 1 1
P 5400 3450
F 0 "R17" V 5350 3200 50  0000 C CNN
F 1 "10K" V 5407 3451 50  0000 C CNN
F 2 "Resistors_SMD:R_0603_HandSoldering" V 5330 3450 30  0001 C CNN
F 3 "" H 5400 3450 30  0000 C CNN
	1    5400 3450
	0    1    1    0   
$EndComp
$Comp
L GND #PWR045
U 1 1
P 5150 3450
F 0 "#PWR045" H 5150 3200 60  0001 C CNN
F 1 "GND" V 5150 3250 60  0000 C CNN
F 2 "" H 5150 3450 60  0000 C CNN
F 3 "" H 5150 3450 60  0000 C CNN
	1    5150 3450
	0    1    1    0   
$EndComp
Wire Wire Line
	5650 3450 5850 3450
Wire Wire Line
	5850 3450 5850 3750
Connection ~ 5850 3750
$Comp
L R-RESCUE-DUETX_X R16
U 1 1
P 5400 2400
F 0 "R16" V 5350 2150 50  0000 C CNN
F 1 "10K" V 5407 2401 50  0000 C CNN
F 2 "Resistors_SMD:R_0603_HandSoldering" V 5330 2400 30  0001 C CNN
F 3 "" H 5400 2400 30  0000 C CNN
	1    5400 2400
	0    1    1    0   
$EndComp
$Comp
L GND #PWR046
U 1 1
P 5150 2400
F 0 "#PWR046" H 5150 2150 60  0001 C CNN
F 1 "GND" V 5150 2200 60  0000 C CNN
F 2 "" H 5150 2400 60  0000 C CNN
F 3 "" H 5150 2400 60  0000 C CNN
	1    5150 2400
	0    1    1    0   
$EndComp
Wire Wire Line
	5650 2400 5850 2400
Wire Wire Line
	5850 2400 5850 2700
Connection ~ 5850 2700
$Comp
L R-RESCUE-DUETX_X R15
U 1 1
P 5400 1350
F 0 "R15" V 5350 1100 50  0000 C CNN
F 1 "10K" V 5407 1351 50  0000 C CNN
F 2 "Resistors_SMD:R_0603_HandSoldering" V 5330 1350 30  0001 C CNN
F 3 "" H 5400 1350 30  0000 C CNN
	1    5400 1350
	0    1    1    0   
$EndComp
$Comp
L GND #PWR047
U 1 1
P 5150 1350
F 0 "#PWR047" H 5150 1100 60  0001 C CNN
F 1 "GND" V 5150 1150 60  0000 C CNN
F 2 "" H 5150 1350 60  0000 C CNN
F 3 "" H 5150 1350 60  0000 C CNN
	1    5150 1350
	0    1    1    0   
$EndComp
Wire Wire Line
	5650 1350 5850 1350
Wire Wire Line
	5850 1350 5850 1650
Connection ~ 5850 1650
Wire Wire Line
	5150 3550 5050 3550
Wire Wire Line
	5150 4600 5050 4600
Wire Wire Line
	5850 5100 5950 5100
Wire Wire Line
	5850 5200 5950 5200
Wire Wire Line
	5150 5200 5350 5200
Wire Wire Line
	5350 5100 5150 5100
Wire Wire Line
	5350 4050 5150 4050
Wire Wire Line
	5150 4150 5350 4150
Wire Wire Line
	5850 4050 5950 4050
Wire Wire Line
	5850 4150 5950 4150
Wire Wire Line
	5850 1950 5950 1950
Wire Wire Line
	5950 2050 5850 2050
Wire Wire Line
	5150 2050 5350 2050
Wire Wire Line
	5350 1950 5150 1950
Wire Wire Line
	5650 1450 5650 1550
Wire Wire Line
	5150 1450 5050 1450
$Comp
L +3.3VP #PWR048
U 1 1
P 5050 2800
F 0 "#PWR048" H 5100 2830 20  0001 C CNN
F 1 "+3.3VP" V 5050 3000 30  0000 C CNN
F 2 "" H 5050 2800 60  0000 C CNN
F 3 "" H 5050 2800 60  0000 C CNN
	1    5050 2800
	0    -1   -1   0   
$EndComp
Wire Wire Line
	5850 3000 5950 3000
Wire Wire Line
	5850 3100 5950 3100
Wire Wire Line
	5150 3100 5350 3100
Wire Wire Line
	5350 3000 5150 3000
Wire Wire Line
	5150 2500 5050 2500
$EndSCHEMATC
